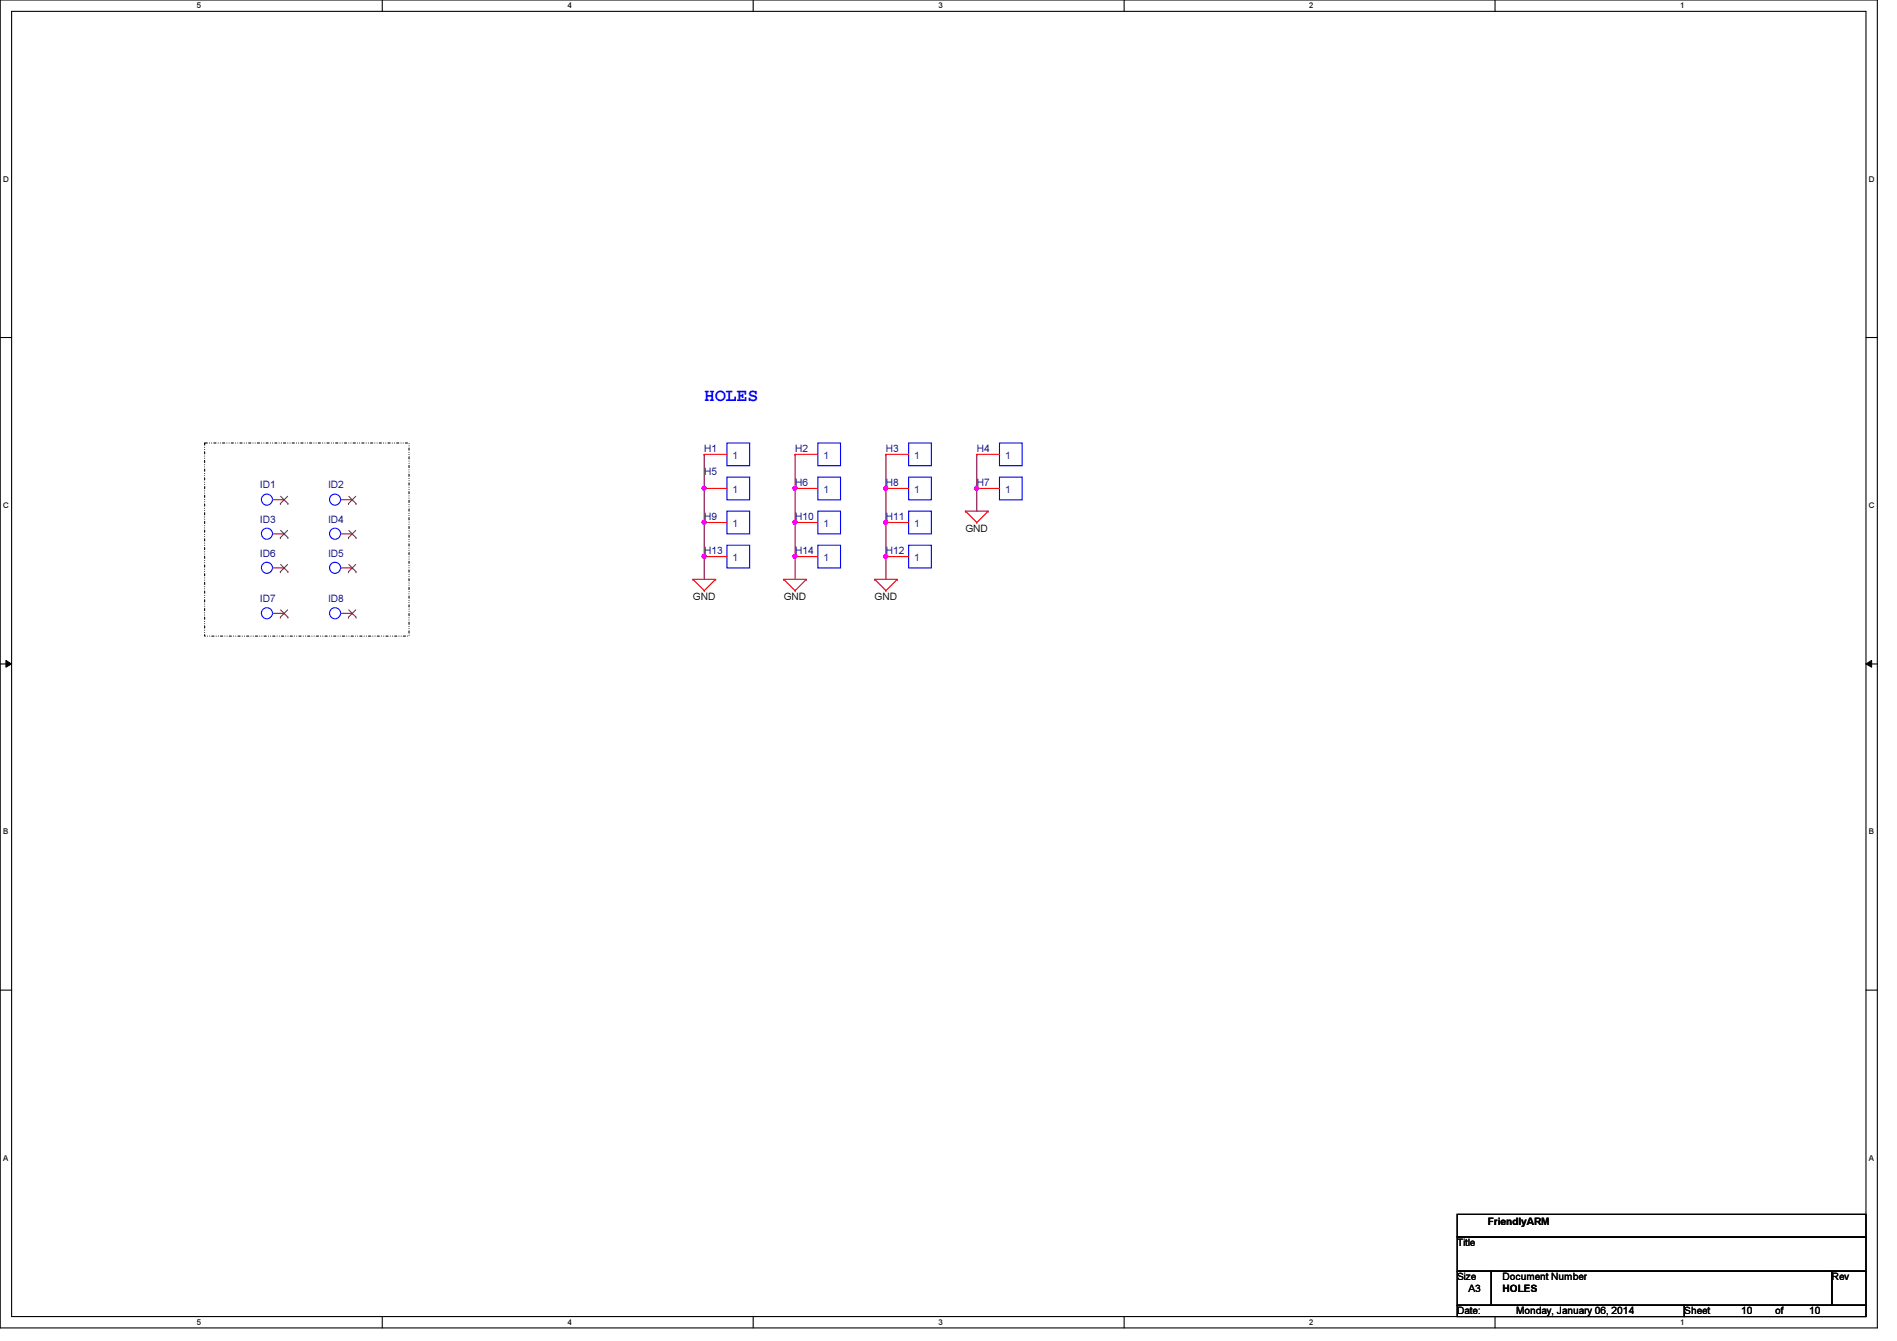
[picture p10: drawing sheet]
<svg xmlns="http://www.w3.org/2000/svg" width="297mm" height="210mm" viewBox="0 0 297 210" stroke-linecap="round" stroke-linejoin="round" font-family="sans-serif">
<path d="M0 0h294v207.9h-294zM1.8 1.8h290.4v204.3h-290.4z" fill="none" stroke="#000" stroke-width=".17"/>
<g fill="#fff">
<path d="M30.8 .2h.7v1.4h-.7z"/>
<path d="M30.8 206.2h.7v1.4h-.7z"/>
</g>
<path d="M59.9 0v1.8M59.9 206.1v1.8" fill="none" stroke="#000" stroke-width=".17"/>
<g fill="#fff">
<path d="M88.9 .2h.6v1.4h-.6z"/>
<path d="M88.9 206.2h.6v1.4h-.6z"/>
</g>
<path d="M117.9 0v1.8M117.9 206.1v1.8" fill="none" stroke="#000" stroke-width=".17"/>
<g fill="#fff">
<path d="M146.9 .2h.7v1.4h-.7z"/>
<path d="M146.9 206.2h.7v1.4h-.7z"/>
</g>
<path d="M176 0v1.8M176 206.1v1.8" fill="none" stroke="#000" stroke-width=".17"/>
<g fill="#fff">
<path d="M205 .2h.7v1.4h-.7z"/>
<path d="M205 206.2h.7v1.4h-.7z"/>
</g>
<path d="M234.1 0v1.8M234.1 206.1v1.8" fill="none" stroke="#000" stroke-width=".17"/>
<g fill="#fff">
<path d="M263.1 .2h.7v1.4h-.7z"/>
<path d="M263.1 206.2h.7v1.4h-.7z"/>
<path d="M.5 27.3h.9v1.4h-.9z"/>
<path d="M292.6 27.3h.9v1.4h-.9z"/>
<path d="M.5 78.4h.9v1.4h-.9z"/>
<path d="M292.6 78.4h.9v1.4h-.9z"/>
</g>
<path d="M0 52.8h1.8M292.2 52.8h1.8" fill="none" stroke="#000" stroke-width=".17"/>
<g fill="#fff">
<path d="M.5 129.5h.8v1.4h-.8z"/>
<path d="M292.6 129.5h.9v1.4h-.9z"/>
</g>
<path d="M0 103.9h1.8M292.2 103.9h1.8" fill="none" stroke="#000" stroke-width=".17"/>
<path d="M.9 103.4l.9 .5-.9 .5zM292.2 103.9l.9-.5v1z" fill="#000"/>
<path d="M.9 103.4l.9 .5-.9 .5zM292.2 103.9l.9-.5v1z" fill="none" stroke="#000" stroke-width=".16"/>
<g fill="#fff">
<path d="M.5 180.5h.8v1.4h-.8z"/>
<path d="M292.6 180.5h.9v1.4h-.9z"/>
</g>
<path d="M0 155h1.8M292.2 155h1.8" fill="none" stroke="#000" stroke-width=".17"/>
<path d="M32 69.3h32v30.3h-32z" fill="none" stroke="#000" stroke-width=".17" stroke-dasharray=".3 .3 0 .3 0 .3"/>
<path d="M138.7 81.8h.1M138.7 81.8v5.3" fill="none" stroke="#800040" stroke-width=".17"/>
<circle cx="138.7" cy="81.8" r=".32" fill="#f0f"/>
<circle cx="138.7" cy="81.8" r=".32" fill="none" stroke="#f0f" stroke-width=".17"/>
<path d="M124.5 81.8h.1M124.5 81.8v5.3" fill="none" stroke="#800040" stroke-width=".17"/>
<circle cx="124.5" cy="81.8" r=".32" fill="#f0f"/>
<circle cx="124.5" cy="81.8" r=".32" fill="none" stroke="#f0f" stroke-width=".17"/>
<path d="M152.9 71.1h.1M152.9 71.1v5.4M110.3 81.8h.1M110.3 81.8v5.3" fill="none" stroke="#800040" stroke-width=".17"/>
<circle cx="110.3" cy="81.8" r=".32" fill="#f0f"/>
<circle cx="110.3" cy="81.8" r=".32" fill="none" stroke="#f0f" stroke-width=".17"/>
<path d="M110.3 87.1h.1M110.3 87.1v3.6" fill="none" stroke="#800040" stroke-width=".17"/>
<circle cx="110.3" cy="87.1" r=".32" fill="#f0f"/>
<circle cx="110.3" cy="87.1" r=".32" fill="none" stroke="#f0f" stroke-width=".17"/>
<path d="M152.9 76.5h.1M152.9 76.5v3.5" fill="none" stroke="#800040" stroke-width=".17"/>
<circle cx="152.9" cy="76.4" r=".32" fill="#f0f"/>
<circle cx="152.9" cy="76.4" r=".32" fill="none" stroke="#f0f" stroke-width=".17"/>
<path d="M110.3 71.1h.1M110.3 76.5h.1M110.3 71.1v10.7" fill="none" stroke="#800040" stroke-width=".17"/>
<circle cx="110.3" cy="76.4" r=".32" fill="#f0f"/>
<circle cx="110.3" cy="76.4" r=".32" fill="none" stroke="#f0f" stroke-width=".17"/>
<path d="M124.5 71.1h.1M124.5 71.1v5.4M124.5 87.1h.1M124.5 87.1v3.6" fill="none" stroke="#800040" stroke-width=".17"/>
<circle cx="124.5" cy="87.1" r=".32" fill="#f0f"/>
<circle cx="124.5" cy="87.1" r=".32" fill="none" stroke="#f0f" stroke-width=".17"/>
<path d="M124.5 76.5h.1M124.5 76.5v5.3" fill="none" stroke="#800040" stroke-width=".17"/>
<circle cx="124.5" cy="76.4" r=".32" fill="#f0f"/>
<circle cx="124.5" cy="76.4" r=".32" fill="none" stroke="#f0f" stroke-width=".17"/>
<path d="M138.7 71.1h.1M138.7 76.5h.1M138.7 71.1v10.7" fill="none" stroke="#800040" stroke-width=".17"/>
<circle cx="138.7" cy="76.4" r=".32" fill="#f0f"/>
<circle cx="138.7" cy="76.4" r=".32" fill="none" stroke="#f0f" stroke-width=".17"/>
<path d="M138.7 87.1h.1M138.7 87.1v3.6" fill="none" stroke="#800040" stroke-width=".17"/>
<circle cx="138.7" cy="87.1" r=".32" fill="#f0f"/>
<circle cx="138.7" cy="87.1" r=".32" fill="none" stroke="#f0f" stroke-width=".17"/>
<g fill="none" stroke="#f00" stroke-width=".17">
<path d="M42.7 78.2h1.8M44.5 78.2h.1M53.4 78.2h1.8M55.2 78.2h.1M110.3 76.5h.1M110.3 71.1h.1M110.3 76.5h3.5M110.3 71.1h3.5M124.5 76.5h.1M124.5 71.1h.1M124.5 76.5h3.6M124.5 71.1h3.6"/>
<path d="M138.7 76.5h.1M138.7 71.1h.1M138.7 76.5h3.6M138.7 71.1h3.6M152.9 76.5h.1M152.9 71.1h.1M152.9 76.5h3.6M152.9 71.1h3.6M42.7 88.9h1.8M42.7 96h1.8M42.7 83.6h1.8M44.5 88.9h.1"/>
<path d="M44.5 96h.1M44.5 83.6h.1M53.4 88.9h1.8M53.4 96h1.8M53.4 83.6h1.8M55.2 88.9h.1M55.2 96h.1M55.2 83.6h.1M108.5 90.7h.1M108.5 90.7h3.6M108.5 90.7l1.8 1.8M110.3 92.5h.1"/>
<path d="M110.3 87.1h.1M110.3 81.8h.1M110.3 87.1h3.5M110.3 81.8h3.5M112.1 90.7h.1M112.1 90.7l-1.8 1.8M122.7 90.7h.1M122.7 90.7h3.6M122.7 90.7l1.8 1.8M124.5 92.5h.1M124.5 81.8h.1M124.5 87.1h.1"/>
<path d="M124.5 87.1h3.6M124.5 81.8h3.6M126.3 90.7h.1M126.3 90.7l-1.8 1.8M136.9 90.7h.1M136.9 90.7h3.6M136.9 90.7l1.8 1.8M138.7 92.5h.1M138.7 81.8h.1M138.7 87.1h.1M138.7 87.1h3.6M138.7 81.8h3.6"/>
<path d="M140.5 90.7h.1M140.5 90.7l-1.8 1.8M151.2 80h.1M151.2 80h3.5M151.2 80l1.7 1.8M152.9 81.8h.1M154.7 80h.1M154.7 80l-1.8 1.8"/>
</g>
<path d="M228.2 190.1h64v3.5h-64zM228.2 193.6h64v5.4h-64zM228.2 199h5.3v5.3h-5.3zM233.5 199h53.3v5.3h-53.3zM286.8 199h5.4v5.3h-5.4zM228.2 204.3h35.5v1.8h-35.5zM263.7 204.3h28.5v1.8h-28.5z" fill="none" stroke="#000" stroke-width=".17"/>
<g fill="none" stroke="#00f" stroke-width=".17">
<path d="M113.8 74.7h3.6v3.5h-3.6zM113.8 69.3h3.6v3.6h-3.6zM128.1 74.7h3.5v3.5h-3.5zM128.1 69.3h3.5v3.6h-3.5zM142.3 74.7h3.5v3.5h-3.5zM142.3 69.3h3.5v3.6h-3.5zM156.5 74.7h3.6v3.5h-3.6zM156.5 69.3h3.6v3.6h-3.6zM113.8 85.3h3.6v3.6h-3.6zM113.8 80h3.6v3.6h-3.6zM128.1 80h3.5v3.6h-3.5zM128.1 85.3h3.5v3.6h-3.5z"/>
<path d="M142.3 80h3.5v3.6h-3.5zM142.3 85.3h3.5v3.6h-3.5z"/>
<circle cx="41.8" cy="78.2" r=".87"/>
<circle cx="52.5" cy="78.2" r=".87"/>
<circle cx="41.8" cy="83.5" r=".87"/>
<circle cx="41.8" cy="96" r=".87"/>
<circle cx="41.8" cy="88.9" r=".87"/>
<circle cx="52.5" cy="96" r=".87"/>
<circle cx="52.5" cy="83.5" r=".87"/>
<circle cx="52.5" cy="88.9" r=".87"/>
</g>
<g fill="none" stroke="#804000" stroke-width=".16">
<path d="M43.9 78.8h.1M43.9 77.7l1.2 1.1M45 77.7l-1.1 1.1M45.1 78.8h.1M54.6 78.8h.1M54.6 77.7l1.1 1.1M55.7 77.7l-1.1 1.1M55.7 78.8h.1M43.9 89.5h.1M43.9 96.6h.1M43.9 84.2h.1M43.9 88.3l1.2 1.2"/>
<path d="M43.9 95.5l1.2 1.1M43.9 83l1.2 1.2M45 88.3l-1.1 1.2M45 95.5l-1.1 1.1M45 83l-1.1 1.2M45.1 89.5h.1M45.1 96.6h.1M45.1 84.2h.1M54.6 89.5h.1M54.6 96.6h.1M54.6 84.2h.1M54.6 88.3l1.1 1.2"/>
<path d="M54.6 95.5l1.1 1.1M54.6 83l1.1 1.2M55.7 88.3l-1.1 1.2M55.7 95.5l-1.1 1.1M55.7 83l-1.1 1.2M55.7 89.5h.1M55.7 96.6h.1M55.7 84.2h.1"/>
</g>
<circle cx="138.7" cy="81.8" r=".32" fill="#f0f"/>
<circle cx="138.7" cy="81.8" r=".32" fill="none" stroke="#f0f" stroke-width=".17"/>
<circle cx="124.5" cy="81.8" r=".32" fill="#f0f"/>
<circle cx="124.5" cy="81.8" r=".32" fill="none" stroke="#f0f" stroke-width=".17"/>
<circle cx="110.3" cy="81.8" r=".32" fill="#f0f"/>
<circle cx="110.3" cy="81.8" r=".32" fill="none" stroke="#f0f" stroke-width=".17"/>
<circle cx="110.3" cy="87.1" r=".32" fill="#f0f"/>
<circle cx="110.3" cy="87.1" r=".32" fill="none" stroke="#f0f" stroke-width=".17"/>
<circle cx="152.9" cy="76.4" r=".32" fill="#f0f"/>
<circle cx="152.9" cy="76.4" r=".32" fill="none" stroke="#f0f" stroke-width=".17"/>
<circle cx="110.3" cy="76.4" r=".32" fill="#f0f"/>
<circle cx="110.3" cy="76.4" r=".32" fill="none" stroke="#f0f" stroke-width=".17"/>
<circle cx="124.5" cy="87.1" r=".32" fill="#f0f"/>
<circle cx="124.5" cy="87.1" r=".32" fill="none" stroke="#f0f" stroke-width=".17"/>
<circle cx="124.5" cy="76.4" r=".32" fill="#f0f"/>
<circle cx="124.5" cy="76.4" r=".32" fill="none" stroke="#f0f" stroke-width=".17"/>
<circle cx="138.7" cy="76.4" r=".32" fill="#f0f"/>
<circle cx="138.7" cy="76.4" r=".32" fill="none" stroke="#f0f" stroke-width=".17"/>
<circle cx="138.7" cy="87.1" r=".32" fill="#f0f"/>
<circle cx="138.7" cy="87.1" r=".32" fill="none" stroke="#f0f" stroke-width=".17"/>
<text font-size="2.8" fill="#00f" x="110.3" y="62.8">HOLES</text>
<g font-size="1.6" fill="#000080">
<text x="110.3" y="70.8">H1</text>
<text x="124.5" y="70.8">H2</text>
<text x="138.7" y="70.8">H3</text>
<text x="152.9" y="70.8">H4</text>
<text x="40.8" y="76.5">ID1</text>
<text x="51.4" y="76.5">ID2</text>
<text x="110.3" y="74.3">H5</text>
<text x="124.5" y="76.1">H6</text>
<text x="138.7" y="76.1">H8</text>
<text x="152.9" y="76.1">H7</text>
<text x="40.8" y="81.8">ID3</text>
<text x="51.4" y="81.8">ID4</text>
<text x="110.3" y="81.4">H9</text>
<text x="124.5" y="81.4">H10</text>
<text x="138.7" y="81.4">H11</text>
<text x="40.8" y="87.1">ID6</text>
<text x="51.4" y="87.1">ID5</text>
<text x="110.3" y="86.8">H13</text>
<text x="124.5" y="86.8">H14</text>
<text x="138.7" y="86.8">H12</text>
<text x="40.8" y="94.2">ID7</text>
<text x="51.4" y="94.2">ID8</text>
</g>
<g font-size="1.6" fill="#004080">
<text x="114.7" y="71.8">1</text>
<text x="128.9" y="71.8">1</text>
<text x="143.2" y="71.8">1</text>
<text x="157.4" y="71.8">1</text>
<text x="114.7" y="77.2">1</text>
<text x="128.9" y="77.2">1</text>
<text x="143.2" y="77.2">1</text>
<text x="157.4" y="77.2">1</text>
<text x="114.7" y="82.5">1</text>
<text x="128.9" y="82.5">1</text>
<text x="143.2" y="82.5">1</text>
<text x="114.7" y="87.8">1</text>
<text x="128.9" y="87.8">1</text>
<text x="143.2" y="87.8">1</text>
</g>
<g font-size="1.6">
<text x="151.2" y="83.2">GND</text>
<text x="108.5" y="93.9">GND</text>
<text x="122.7" y="93.9">GND</text>
<text x="136.9" y="93.9">GND</text>
<text x="233" y="191.7">FriendlyARM</text>
<text x="228.2" y="195.1">Title</text>
<text x="228.2" y="200.4">Size</text>
<text x="230" y="202.2">A3</text>
<text x="235.3" y="202.2">HOLES</text>
<text x="235.3" y="200.4">Document Number</text>
<text x="286.8" y="200.4">Rev</text>
<text x="228.2" y="205.7">Date:</text>
<text x="237.4" y="205.7">Monday, January 06, 2014</text>
<text x="263.7" y="205.7">Sheet</text>
<text x="272.6" y="205.7">10</text>
<text x="278" y="205.7">of</text>
<text x="283.3" y="205.7">10</text>
</g>
<g font-size="1.3">
<text x="30.8" y="1.3">5</text>
<text x="88.9" y="1.3">4</text>
<text x="146.9" y="1.3">3</text>
<text x="205" y="1.3">2</text>
<text x="263.1" y="1.3">1</text>
<text x=".5" y="28.4">D</text>
<text x="292.6" y="28.4">D</text>
<text x=".5" y="79.5">C</text>
<text x="292.6" y="79.5">C</text>
<text x=".5" y="130.6">B</text>
<text x="292.6" y="130.6">B</text>
<text x=".5" y="181.7">A</text>
<text x="292.6" y="181.7">A</text>
<text x="30.8" y="207.4">5</text>
<text x="88.9" y="207.4">4</text>
<text x="146.9" y="207.4">3</text>
<text x="205" y="207.4">2</text>
<text x="263.1" y="207.4">1</text>
</g>
</svg>
